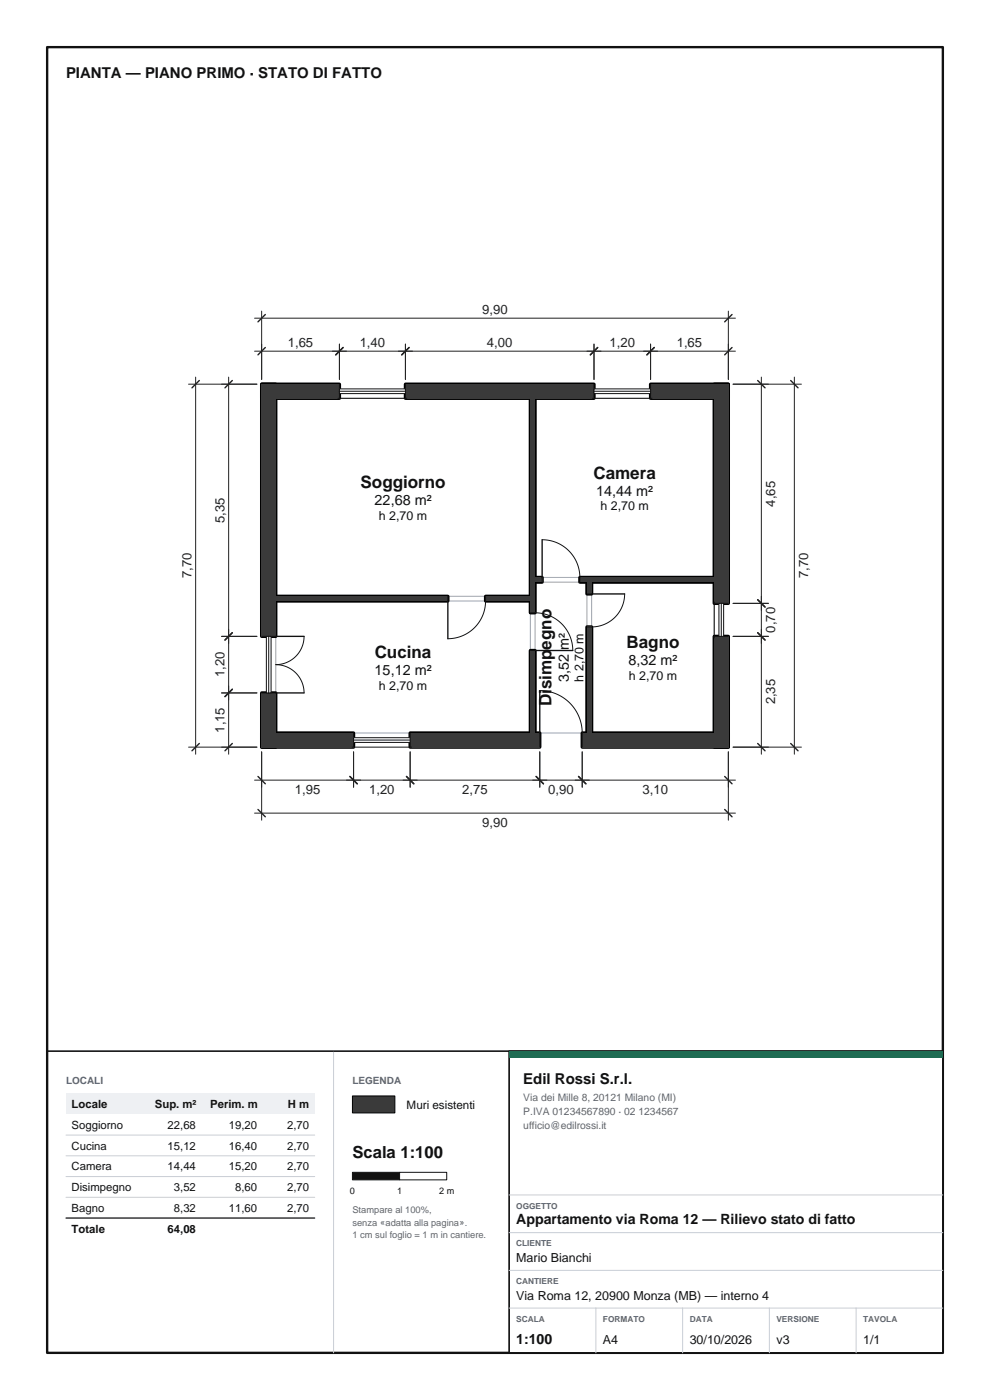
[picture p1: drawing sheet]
<svg xmlns="http://www.w3.org/2000/svg" width="210mm" height="297mm" viewBox="0 0 210 297" stroke-linecap="round" stroke-linejoin="round" font-family="sans-serif">
<path d="M10 10h190v277h-190z" fill="none" stroke="#111" stroke-width=".5"/>
<path d="M10 10h190v213h-190z" fill="none" stroke="#111" stroke-width=".25"/>
<path d="M58.5 84.5h54v42h-54zM113.5 84.5h38v38h-38zM58.5 127.5h54v28h-54zM113.5 123.5h11v32h-11zM125.5 123.5h26v32h-26z" fill="none" stroke="#9ca3af" stroke-width=".21"/>
<g fill="none" stroke="#000" stroke-width=".7">
<path d="M55.5 81.5h16.5v3h-16.5zM55.5 81.5h3v53.5h-3zM86 81.5h40v3h-40zM112.5 84.5h1v45.5h-1zM138 81.5h16.5v3h-16.5zM151.5 81.5h3v46.5h-3zM58.5 126.5h36.5v1h-36.5zM103 126.5h9.5v1h-9.5zM112.5 138h1v17.5h-1zM113.5 122.5h1.5v1h-1.5zM123 122.5h28.5v1h-28.5zM124.5 123.5h1v2.5h-1z"/>
<path d="M124.5 133h1v22.5h-1zM151.5 135h3v23.5h-3zM55.5 155.5h19.5v3h-19.5zM55.5 147h3v11.5h-3zM87 155.5h27.5v3h-27.5zM123.5 155.5h31v3h-31z"/>
</g>
<g fill="#3a3a3a">
<path d="M55.5 81.5h16.5v3h-16.5z"/>
<path d="M86 81.5h40v3h-40z"/>
<path d="M138 81.5h16.5v3h-16.5z"/>
<path d="M151.5 81.5h3v46.5h-3z"/>
<path d="M151.5 135h3v23.5h-3z"/>
<path d="M55.5 155.5h19.5v3h-19.5z"/>
<path d="M87 155.5h27.5v3h-27.5z"/>
<path d="M123.5 155.5h31v3h-31z"/>
<path d="M55.5 81.5h3v53.5h-3z"/>
<path d="M55.5 147h3v11.5h-3z"/>
<path d="M112.5 84.5h1v45.5h-1z"/>
<path d="M112.5 138h1v17.5h-1z"/>
<path d="M113.5 122.5h1.5v1h-1.5z"/>
<path d="M123 122.5h28.5v1h-28.5z"/>
<path d="M124.5 123.5h1v2.5h-1z"/>
<path d="M124.5 133h1v22.5h-1z"/>
<path d="M58.5 126.5h36.5v1h-36.5z"/>
<path d="M103 126.5h9.5v1h-9.5z"/>
</g>
<path d="M72 81.5v3M86 81.5v3" fill="none" stroke="#111" stroke-width=".21"/>
<path d="M72 82.5h14v1h-14z" fill="#fff" stroke="#111" stroke-width=".21"/>
<path d="M71.7 84.5h14.6M72 83h14M126 81.5v3M138 81.5v3" fill="none" stroke="#111" stroke-width=".21"/>
<path d="M126 82.5h12v1h-12z" fill="#fff" stroke="#111" stroke-width=".21"/>
<path d="M125.7 84.5h12.6M126 83h12M55.5 135h3M55.5 147h3" fill="none" stroke="#111" stroke-width=".21"/>
<path d="M56.5 135h1v12h-1z" fill="#fff" stroke="#111" stroke-width=".21"/>
<path d="M57 135v12M64.5 135a6 6 0 0 1-6 6 6 6 0 0 1 6 6M75 155.5v3M87 155.5v3" fill="none" stroke="#111" stroke-width=".21"/>
<path d="M58.5 135h6M58.5 147h6" fill="none" stroke="#111" stroke-width=".29"/>
<path d="M75 156.5h12v1h-12z" fill="#fff" stroke="#111" stroke-width=".21"/>
<path d="M151.5 128h3M151.5 135h3M74.7 158.5h12.6M75 157h12M114.5 146.5a9 9 0 0 1 9 9v3M114.5 155.5v3" fill="none" stroke="#111" stroke-width=".21"/>
<path d="M114.5 146.5v9" fill="none" stroke="#111" stroke-width=".29"/>
<path d="M152.5 128h1v7h-1z" fill="#fff" stroke="#111" stroke-width=".21"/>
<path d="M115 114.5a8.1 8.1 0 0 1 8 9M95 126.5v1M103 126.5a8.1 8.1 0 0 1-8 9M112.5 130a8.1 8.1 0 0 1 9 8M112.5 138h1M115 122.5v1M124.5 126h1M132.5 126a7 7 0 0 1-7 7h-1M151.5 127.7v7.6M153 128v7" fill="none" stroke="#111" stroke-width=".21"/>
<path d="M115 114.5v8M95 127.5v8M113.5 138h8M125.5 126h7" fill="none" stroke="#111" stroke-width=".29"/>
<g fill="none" stroke="#222" stroke-width=".21">
<path d="M54 74.5h102M54 67.5h102M55.5 66v14.5M72 73v7.5M86 73v7.5M126 73v7.5M138 73v7.5M154.5 66v14.5M40 81.5h14.5M41.5 80v80M48.5 80v80M155.5 81.5h14.5"/>
<path d="M161.5 80v80M168.5 80v80M47 135h7.5M155.5 135h7.5M155.5 128h7.5M40 158.5h14.5M47 147h7.5M55.5 159.5v14.5M75 159.5v7.5M87 159.5v7.5M114.5 159.5v7.5M123.5 159.5v7.5"/>
<path d="M154.5 159.5v14.5M155.5 158.5h14.5M54 165.5h102M54 172.5h102"/>
</g>
<g fill="none" stroke="#222" stroke-width=".3">
<path d="M56.3 73.7l-1.6 1.6M56.3 66.7l-1.6 1.6M72.8 73.7l-1.6 1.6M86.8 73.7l-1.6 1.6M126.8 73.7l-1.6 1.6M138.8 73.7l-1.6 1.6M155.3 73.7l-1.6 1.6M155.3 66.7l-1.6 1.6M42.3 80.7l-1.6 1.6M49.3 80.7l-1.6 1.6M160.7 80.7l1.6 1.6M167.7 80.7l1.6 1.6"/>
<path d="M49.3 134.2l-1.6 1.6M160.7 127.2l1.6 1.6M160.7 134.2l1.6 1.6M42.3 157.7l-1.6 1.6M49.3 146.2l-1.6 1.6M49.3 157.7l-1.6 1.6M160.7 157.7l1.6 1.6M167.7 157.7l1.6 1.6M54.7 164.7l1.6 1.6M54.7 171.7l1.6 1.6M74.2 164.7l1.6 1.6M86.2 164.7l1.6 1.6"/>
<path d="M113.7 164.7l1.6 1.6M122.7 164.7l1.6 1.6M153.7 164.7l1.6 1.6M153.7 171.7l1.6 1.6"/>
</g>
<path d="M14 232h52.8v4.4h-52.8z" fill="#eef0f3"/>
<path d="M70.8 223v64M14 240.8h52.8M14 245.2h52.8M14 249.6h52.8M14 254h52.8M14 258.4h52.8" fill="none" stroke="#c9ced6" stroke-width=".21"/>
<path d="M14 258.4h52.8" fill="none" stroke="#111" stroke-width=".25"/>
<path d="M74.8 232.5h9v3.6h-9z" fill="#3a3a3a" stroke="#000" stroke-width=".21"/>
<path d="M74.8 248.7h10v1.6h-10z" fill="#111" stroke="#111" stroke-width=".21"/>
<path d="M84.8 248.7h10v1.6h-10z" fill="#fff" stroke="#111" stroke-width=".21"/>
<path d="M200 223h-190v64" fill="none" stroke="#111" stroke-width=".25"/>
<path d="M108 223h92v64h-92z" fill="#fff" stroke="#111" stroke-width=".35"/>
<path d="M108 223h92v1.4h-92z" fill="#1e6b52"/>
<path d="M108 253.5h92M108 261.5h92M108 269.5h92M108 277.5h92M126.4 277.5v9.5M144.8 277.5v9.5M163.2 277.5v9.5M181.6 277.5v9.5" fill="none" stroke="#c9ced6" stroke-width=".21"/>
<g font-size="3.6" fill="#111">
<text x="125.9" y="101.5">Camera</text>
<text x="76.5" y="103.5">Soggiorno</text>
<text x="132.9" y="137.5">Bagno</text>
<text x="79.5" y="139.5">Cucina</text>
<text x="117" y="149.8" transform="rotate(-90 117 149.8)">Disimpegno</text>
</g>
<text font-size="3.5" fill="#111" x="74.8" y="245.7">Scala 1:100</text>
<g font-size="3.2" fill="#111">
<text x="14" y="16.5">PIANTA — PIANO PRIMO · STATO DI FATTO</text>
<text x="111" y="230">Edil Rossi S.r.l.</text>
</g>
<g font-size="3.1" fill="#111">
<text x="79.5" y="107.2">22,68 m²</text>
<text x="126.5" y="105.2">14,44 m²</text>
<text x="79.5" y="143.2">15,12 m²</text>
<text x="133.3" y="141.2">8,32 m²</text>
<text x="120.7" y="144.7" transform="rotate(-90 120.7 144.7)">3,52 m²</text>
</g>
<g font-size="3" fill="#111">
<text x="109.5" y="259.7">Appartamento via Roma 12 — Rilievo stato di fatto</text>
<text x="109.5" y="285.2">1:100</text>
</g>
<g font-size="2.8" fill="#222">
<text x="102.3" y="66.6">9,90</text>
<text x="61" y="73.6">1,65</text>
<text x="76.3" y="73.6">1,40</text>
<text x="103.3" y="73.6">4,00</text>
<text x="129.3" y="73.6">1,20</text>
<text x="143.5" y="73.6">1,65</text>
<text x="164.4" y="107.5" transform="rotate(-90 164.4 107.5)">4,65</text>
<text x="47.6" y="111" transform="rotate(-90 47.6 111)">5,35</text>
<text x="40.6" y="122.7" transform="rotate(-90 40.6 122.7)">7,70</text>
<text x="171.4" y="122.7" transform="rotate(-90 171.4 122.7)">7,70</text>
<text x="164.4" y="134.2" transform="rotate(-90 164.4 134.2)">0,70</text>
<text x="47.6" y="143.7" transform="rotate(-90 47.6 143.7)">1,20</text>
<text x="164.4" y="149.5" transform="rotate(-90 164.4 149.5)">2,35</text>
<text x="47.6" y="155.5" transform="rotate(-90 47.6 155.5)">1,15</text>
<text x="62.5" y="168.4">1,95</text>
<text x="78.3" y="168.4">1,20</text>
<text x="98" y="168.4">2,75</text>
<text x="116.3" y="168.4">0,90</text>
<text x="136.3" y="168.4">3,10</text>
<text x="102.3" y="175.4">9,90</text>
</g>
<g font-size="2.6" fill="#111">
<text x="80.4" y="110.3">h 2,70 m</text>
<text x="127.4" y="108.3">h 2,70 m</text>
<text x="80.4" y="146.3">h 2,70 m</text>
<text x="123.8" y="144.6" transform="rotate(-90 123.8 144.6)">h 2,70 m</text>
<text x="133.4" y="144.3">h 2,70 m</text>
<text x="109.5" y="267.7">Mario Bianchi</text>
<text x="109.5" y="275.7">Via Roma 12, 20900 Monza (MB) — interno 4</text>
<text x="127.9" y="285.2">A4</text>
<text x="146.3" y="285.2">30/10/2026</text>
<text x="164.7" y="285.2">v3</text>
<text x="183.1" y="285.2">1/1</text>
</g>
<text font-size="2.5" fill="#111" x="86.3" y="235.3">Muri esistenti</text>
<g font-size="2.4" fill="#111">
<text x="15.2" y="235.1">Locale</text>
<text x="15.2" y="239.5">Soggiorno</text>
<text x="32.9" y="235.1">Sup. m²</text>
<text x="35.6" y="239.5">22,68</text>
<text x="44.6" y="235.1">Perim. m</text>
<text x="48.6" y="239.5">19,20</text>
<text x="60.9" y="239.5">2,70</text>
<text x="61" y="235.1">H m</text>
<text x="15.2" y="243.9">Cucina</text>
<text x="35.6" y="243.9">15,12</text>
<text x="48.6" y="243.9">16,40</text>
<text x="60.9" y="243.9">2,70</text>
<text x="15.2" y="248.3">Camera</text>
<text x="35.6" y="248.3">14,44</text>
<text x="48.6" y="248.3">15,20</text>
<text x="60.9" y="248.3">2,70</text>
<text x="15.2" y="252.7">Disimpegno</text>
<text x="15.2" y="257.1">Bagno</text>
<text x="36.9" y="252.7">3,52</text>
<text x="36.9" y="257.1">8,32</text>
<text x="48.6" y="257.1">11,60</text>
<text x="49.9" y="252.7">8,60</text>
<text x="60.9" y="252.7">2,70</text>
<text x="60.9" y="257.1">2,70</text>
<text x="15.2" y="261.5">Totale</text>
<text x="35.6" y="261.5">64,08</text>
</g>
<g font-size="2.2" fill="#5b6472">
<text x="111" y="233.6">Via dei Mille 8, 20121 Milano (MI)</text>
<text x="111" y="236.6">P.IVA 01234567890 · 02 1234567</text>
<text x="111" y="239.6">ufficio@edilrossi.it</text>
</g>
<g font-size="2.1" fill="#5b6472">
<text x="14" y="230">LOCALI</text>
<text x="74.8" y="230">LEGENDA</text>
</g>
<g font-size="2" fill="#5b6472">
<text x="74.8" y="257.3">Stampare al 100%,</text>
<text x="74.8" y="260">senza «adatta alla pagina».</text>
<text x="74.8" y="262.7">1 cm sul foglio = 1 m in cantiere.</text>
</g>
<g font-size="1.9" fill="#111">
<text x="74.2" y="253.3">0</text>
<text x="84.2" y="253.3">1</text>
<text x="93.1" y="253.3">2 m</text>
</g>
<g font-size="1.8" fill="#5b6472">
<text x="109.5" y="256.4">OGGETTO</text>
<text x="109.5" y="264.4">CLIENTE</text>
<text x="109.5" y="272.4">CANTIERE</text>
<text x="109.5" y="280.4">SCALA</text>
<text x="127.9" y="280.4">FORMATO</text>
<text x="146.3" y="280.4">DATA</text>
<text x="164.7" y="280.4">VERSIONE</text>
<text x="183.1" y="280.4">TAVOLA</text>
</g>
</svg>
